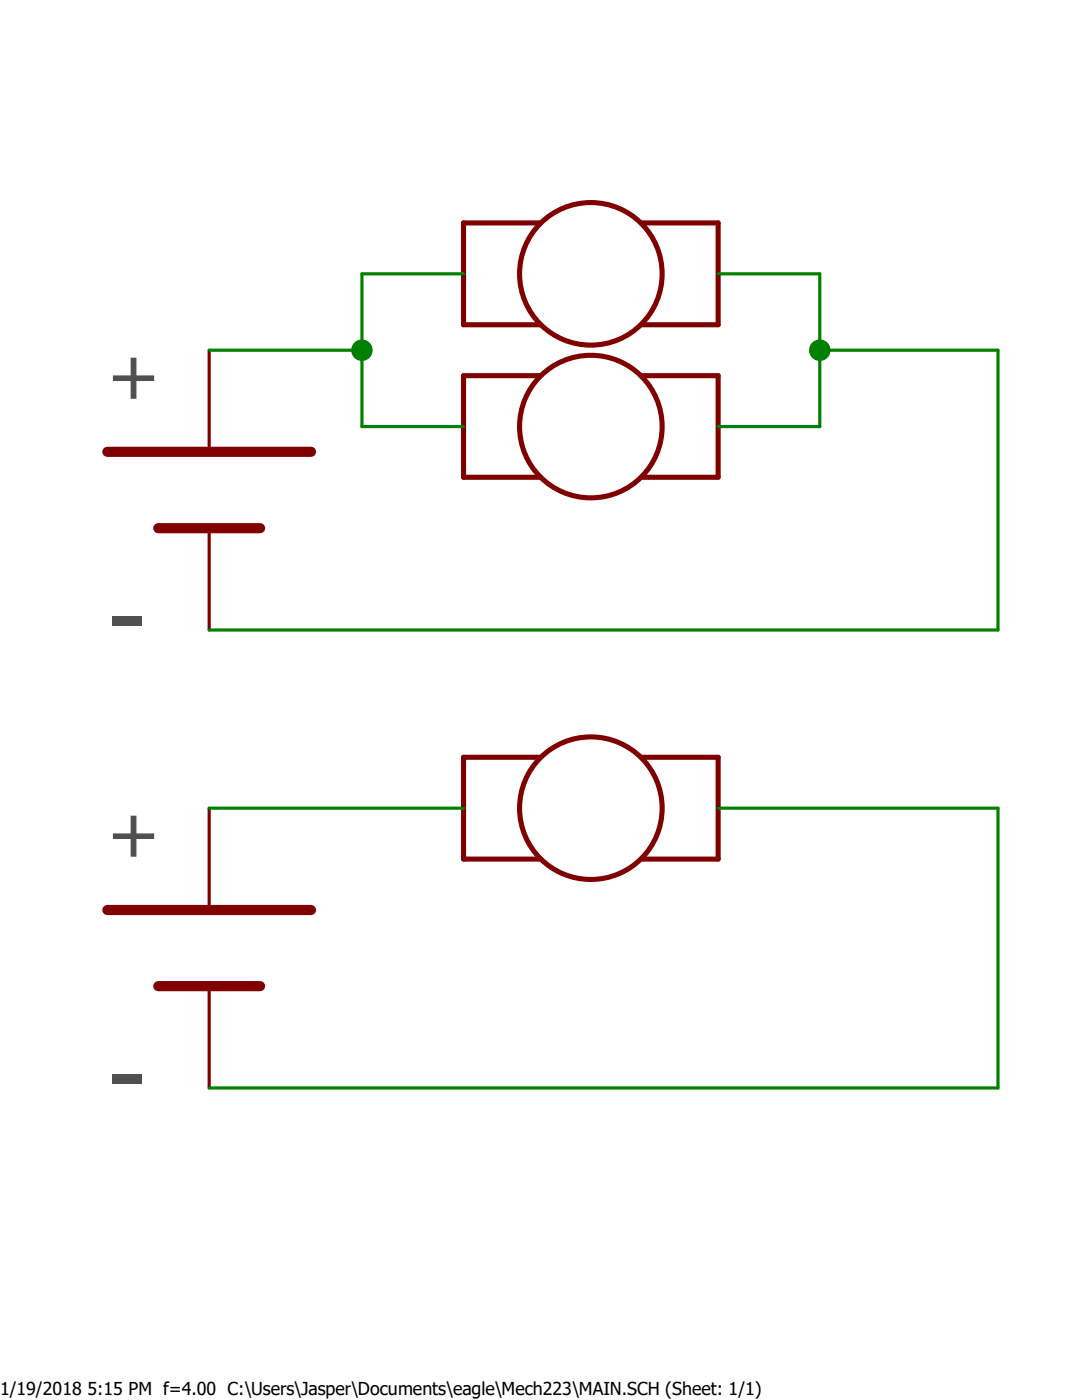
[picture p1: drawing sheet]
<?xml version="1.0" encoding="utf-8"?>
<!DOCTYPE eagle SYSTEM "eagle.dtd">
<eagle version="8.4.3">
<drawing>
<settings>
<setting alwaysvectorfont="no"/>
<setting verticaltext="up"/>
</settings>
<grid distance="0.05" unitdist="inch" unit="inch" style="lines" multiple="1" display="yes" altdistance="0.01" altunitdist="inch" altunit="inch"/>
<schematic xreflabel="%F%N/%S.%C%R" xrefpart="/%S.%C%R">
<libraries>
<library name="Motor">
<symbols>
<symbol name="DC_MOTOR">
<circle x="0" y="0" radius="3.556" width="0.254" layer="94"/>
<pin name="P$1" x="-6.35" y="0" visible="off" length="point"/>
<pin name="P$2" x="6.35" y="0" visible="off" length="point"/>
<wire x1="-2.54" y1="2.54" x2="-6.35" y2="2.54" width="0.254" layer="94"/>
<wire x1="-6.35" y1="2.54" x2="-6.35" y2="-2.54" width="0.254" layer="94"/>
<wire x1="-6.35" y1="-2.54" x2="-2.54" y2="-2.54" width="0.254" layer="94"/>
<wire x1="2.54" y1="2.54" x2="6.35" y2="2.54" width="0.254" layer="94"/>
<wire x1="6.35" y1="2.54" x2="6.35" y2="-2.54" width="0.254" layer="94"/>
<wire x1="6.35" y1="-2.54" x2="2.54" y2="-2.54" width="0.254" layer="94"/>
</symbol>
<symbol name="BATTERY">
<wire x1="-5.08" y1="2.54" x2="5.08" y2="2.54" width="0.508" layer="94"/>
<wire x1="-2.54" y1="-1.27" x2="2.54" y2="-1.27" width="0.508" layer="94"/>
<pin name="P$1" x="0" y="7.62" visible="off" length="middle" rot="R270"/>
<pin name="P$2" x="0" y="-6.35" visible="off" length="middle" rot="R90"/>
<text x="-5.08" y="5.08" size="2.54" layer="97">+</text>
<text x="-5.08" y="-3.81" size="3.81" layer="97" align="top-left">-</text>
</symbol>
</symbols>
<devicesets>
<deviceset name="MABUCHI-FC280SA">
<gates>
<gate name="G$1" symbol="DC_MOTOR" x="0" y="0"/>
</gates>
<devices>
<device name="" package="DC_MOTOR">
<connects>
<connect gate="G$1" pin="P$1" pad="P$1"/>
<connect gate="G$1" pin="P$2" pad="P$2"/>
</connects>
<technologies>
<technology name=""/>
</technologies>
</device>
</devices>
</deviceset>
<deviceset name="BATTERY">
<gates>
<gate name="G$1" symbol="BATTERY" x="0" y="0"/>
</gates>
<devices>
<device name="" package="DC_MOTOR">
<connects>
<connect gate="G$1" pin="P$1" pad="P$1"/>
<connect gate="G$1" pin="P$2" pad="P$2"/>
</connects>
<technologies>
<technology name=""/>
</technologies>
</device>
</devices>
</deviceset>
</devicesets>
</library>
</libraries>
<attributes>
</attributes>
<variantdefs>
</variantdefs>
<classes>
<class number="0" name="default" width="0" drill="0">
</class>
</classes>
<parts>
<part name="U$1" library="Motor" deviceset="MABUCHI-FC280SA" device=""/>
<part name="U$2" library="Motor" deviceset="MABUCHI-FC280SA" device=""/>
<part name="U$3" library="Motor" deviceset="BATTERY" device=""/>
<part name="U$5" library="Motor" deviceset="MABUCHI-FC280SA" device=""/>
<part name="U$6" library="Motor" deviceset="BATTERY" device=""/>
</parts>
<sheets>
<sheet>
<plain>
</plain>
<instances>
<instance part="U$1" gate="G$1" x="0" y="12.7"/>
<instance part="U$2" gate="G$1" x="0" y="20.32"/>
<instance part="U$3" gate="G$1" x="-19.05" y="8.89"/>
<instance part="U$5" gate="G$1" x="0" y="-6.35"/>
<instance part="U$6" gate="G$1" x="-19.05" y="-13.97"/>
</instances>
<busses>
</busses>
<nets>
<net name="N$1" class="0">
<segment>
<pinref part="U$2" gate="G$1" pin="P$1"/>
<wire x1="-6.35" y1="20.32" x2="-11.43" y2="20.32" width="0.1524" layer="91"/>
<wire x1="-11.43" y1="20.32" x2="-11.43" y2="16.51" width="0.1524" layer="91"/>
<pinref part="U$1" gate="G$1" pin="P$1"/>
<wire x1="-11.43" y1="16.51" x2="-11.43" y2="12.7" width="0.1524" layer="91"/>
<wire x1="-11.43" y1="12.7" x2="-6.35" y2="12.7" width="0.1524" layer="91"/>
<pinref part="U$3" gate="G$1" pin="P$1"/>
<wire x1="-19.05" y1="16.51" x2="-11.43" y2="16.51" width="0.1524" layer="91"/>
<junction x="-11.43" y="16.51"/>
</segment>
</net>
<net name="N$2" class="0">
<segment>
<pinref part="U$2" gate="G$1" pin="P$2"/>
<wire x1="6.35" y1="20.32" x2="11.43" y2="20.32" width="0.1524" layer="91"/>
<pinref part="U$1" gate="G$1" pin="P$2"/>
<wire x1="11.43" y1="20.32" x2="11.43" y2="16.51" width="0.1524" layer="91"/>
<wire x1="11.43" y1="16.51" x2="11.43" y2="12.7" width="0.1524" layer="91"/>
<wire x1="11.43" y1="12.7" x2="6.35" y2="12.7" width="0.1524" layer="91"/>
<pinref part="U$3" gate="G$1" pin="P$2"/>
<wire x1="-19.05" y1="2.54" x2="20.32" y2="2.54" width="0.1524" layer="91"/>
<wire x1="20.32" y1="2.54" x2="20.32" y2="16.51" width="0.1524" layer="91"/>
<wire x1="20.32" y1="16.51" x2="11.43" y2="16.51" width="0.1524" layer="91"/>
<junction x="11.43" y="16.51"/>
</segment>
</net>
<net name="N$3" class="0">
<segment>
<pinref part="U$6" gate="G$1" pin="P$1"/>
<wire x1="-19.05" y1="-6.35" x2="-6.35" y2="-6.35" width="0.1524" layer="91"/>
<pinref part="U$5" gate="G$1" pin="P$1"/>
</segment>
</net>
<net name="N$4" class="0">
<segment>
<pinref part="U$6" gate="G$1" pin="P$2"/>
<wire x1="-19.05" y1="-20.32" x2="20.32" y2="-20.32" width="0.1524" layer="91"/>
<wire x1="20.32" y1="-20.32" x2="20.32" y2="-6.35" width="0.1524" layer="91"/>
<wire x1="20.32" y1="-6.35" x2="6.35" y2="-6.35" width="0.1524" layer="91"/>
<pinref part="U$5" gate="G$1" pin="P$2"/>
</segment>
</net>
</nets>
</sheet>
</sheets>
</schematic>
</drawing>
</eagle>
